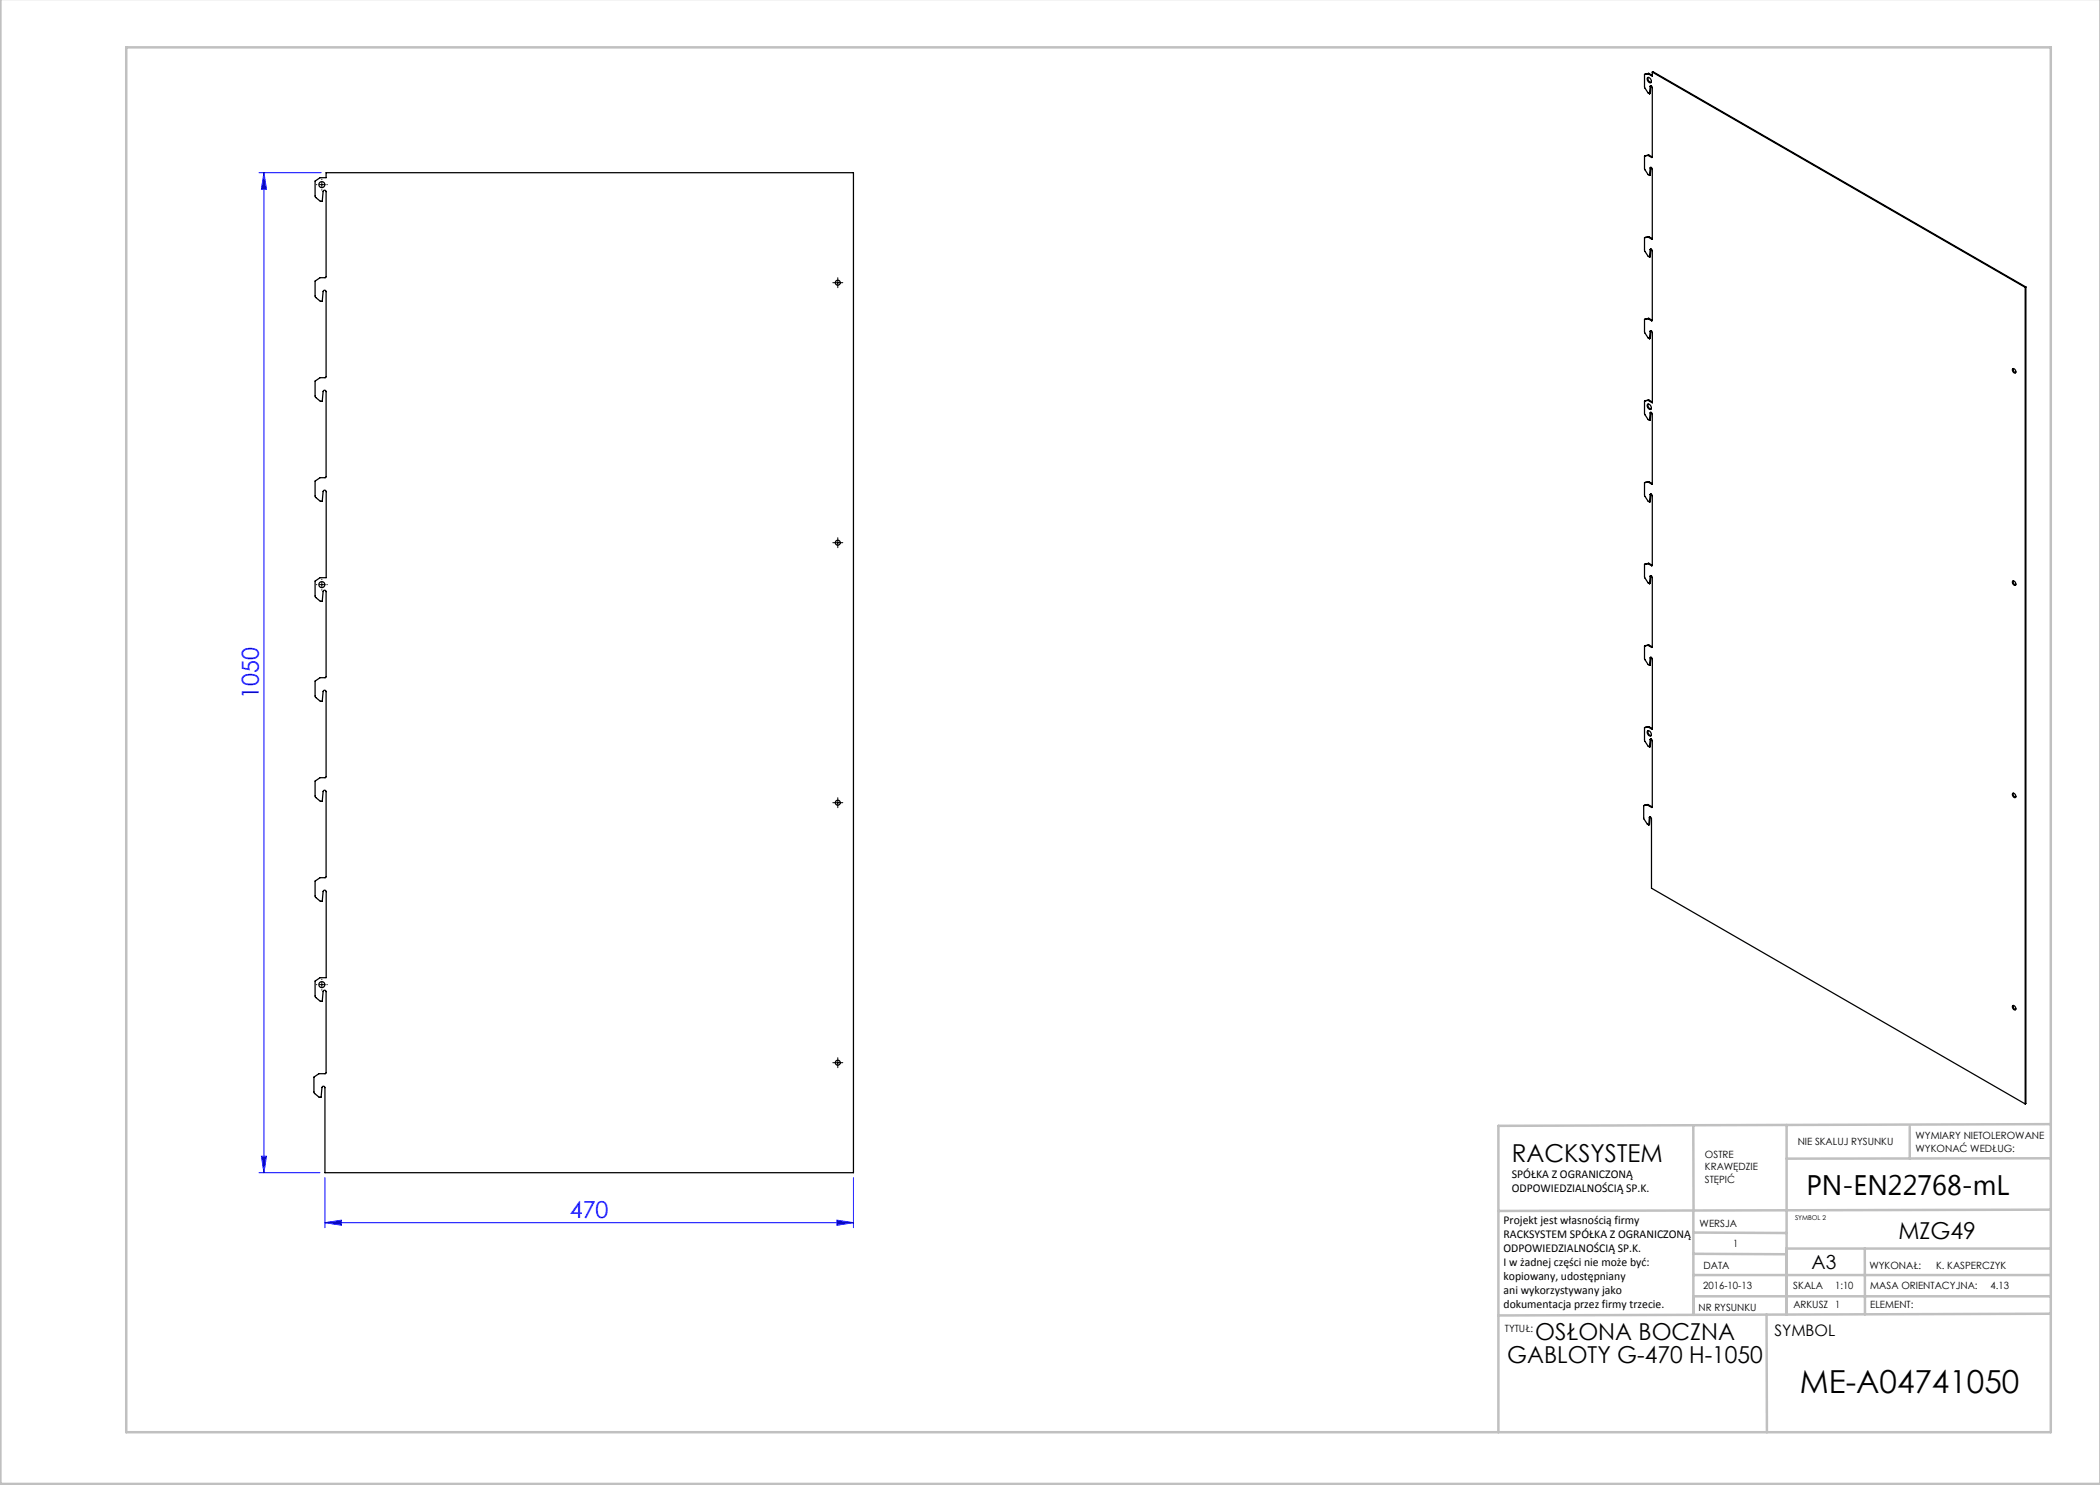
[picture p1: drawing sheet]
<svg xmlns="http://www.w3.org/2000/svg" width="420mm" height="297mm" viewBox="0 0 420 297" stroke-linecap="round" stroke-linejoin="round" font-family="sans-serif">
<path d="M51.8 34.5h12.4M52.8 34.5l.5 3.3h-1zM52.8 34.5v200M51.8 234.5h12.2M52.3 231.2h1l-.5 3.3zM65 235.5v10M170.7 235.5v10M65 244.5l3.3-.5v1zM65 244.5h105.7M167.4 244l3.3 .5-3.3 .5z" fill="none" stroke="#00f" stroke-width=".2"/>
<g fill="none" stroke="#000" stroke-width=".2" stroke-dasharray="15.2 1.3 1.3 1.3">
<path d="M63.4 36.9h-.1M64.4 35.9v-.1M64.4 37.9v.1M65.4 36.9h.1M167.1 56.5h-.5M167.6 56v-.5M167.6 57v.5M168.1 56.5h.5M63.4 116.9h-.1M64.4 115.9v-.1M64.4 117.9v.1M65.4 116.9h.1"/>
<path d="M167.1 108.5h-.5M167.6 108v-.5M167.6 109v.5M168.1 108.5h.5M167.1 160.5h-.5M167.6 160v-.5M167.6 161v.5M168.1 160.5h.5M63.4 196.9h-.1M64.4 195.9v-.1M64.4 197.9v.1M65.4 196.9h.1"/>
<path d="M167.1 212.5h-.5M167.6 212v-.5M167.6 213v.5M168.1 212.5h.5"/>
</g>
<g fill="none" stroke="#000" stroke-width=".2">
<path d="M63.9 36.9h1M64.4 36.4v1M167.1 56.5h1M167.6 56v1M63.9 116.9h1M64.4 116.4v1M167.1 108.5h1M167.6 108v1M167.1 160.5h1M167.6 160v1M63.9 196.9h1M64.4 196.4v1"/>
<path d="M167.1 212.5h1M167.6 212v1"/>
</g>
<g fill="none" stroke="#c0c0c0" stroke-width=".5">
<path d="M.1 -.1v296.9h419.9M25.2 9.5h385v276.9h-385zM338.7 225.2v16.9M357.3 225v37.9M382 225.4v6.3M410.1 224.8l-110.4 .4v61.2M410.1 231.7h-52.8M338.7 259.3h71.5M338.7 255h71.5M338.7 250.8l18.6 .1M338.7 246.5l18.6 .1M338.7 242.1v20.9"/>
<path d="M373 249.7v13.2M410.1 241.9l-110.4 .3M410.2 249.7h-52.9v13.2M353.3 262.9l.1 23.5M410.2 262.7l-110.5 .4"/>
</g>
<g fill="#00f">
<path d="M65 244.5l3.3-.5v1zM167.4 244l3.3 .5-3.3 .5z"/>
<path d="M52.3 231.2h1l-.5 3.3zM52.8 34.5l.5 3.3h-1z"/>
</g>
<g fill="none" stroke="#000" stroke-width=".25">
<path d="M328.9 14.9v2.5l.7 1.2 .3 .2M329.5 15.5a.63 .63 0 0 1 .7 .4 .63 .63 0 0 1-.1 .7 .75 .75 0 0 1-.6-1.1zM329.6 14.8l-.7 .1M329.6 15.5a.77 .77 0 0 0 .6 1M329.7 14.7l-.1 .1M329.7 14.7l.8 .4M329.7 14.7l-.8 .2M330 17.3a.25 .25 0 0 1 .4-.1 .25 .25 0 0 1 .1 .3v13.9M330 17.3l-.1 1.5M330.2 17.2l-.2 .1M330.2 17.2l-.1 1.5-.2 .1M330.2 17.1v.1"/>
<path d="M330.5 14.4v.8l-.9-.4M330.5 14.4l74.5 43.1M330.5 14.4l.1-.1 74.6 43.1M63 36.2l1-.7h1.2v-1h105.5v200h-105.7v-17a.3 .3 0 0 0-.3-.3 .3 .3 0 0 0-.3 .3l-.2 1.9h-.4l-1-.9v-3.1l1-.7h1.3l.1-.1v-16.3a.3 .3 0 0 0-.3-.3 .3 .3 0 0 0-.3 .3l-.1 1.9h-.4l-1.1-.9v-3.1l1-.7h1.2v-17.2a.31 .31 0 0 0-.3-.3 .31 .31 0 0 0-.3 .3l-.1 1.9h-.4l-1.1-.9v-3.1l1-.7h1.1l.1-.1v-17.1a.3 .3 0 0 0-.3-.3 .3 .3 0 0 0-.3 .3l-.1 1.9h-.4l-1.1-.9v-3.1l1-.7h1.1l.1-.1v-17.1a.3 .3 0 0 0-.3-.3 .3 .3 0 0 0-.3 .3l-.1 1.9h-.4l-1.1-.9v-3.1l1-.7h1.1l.1-.1v-17.1a.3 .3 0 0 0-.3-.3 .3 .3 0 0 0-.3 .3l-.1 1.9h-.4l-1.1-.9v-3.1l1-.7h1.2v-17.2a.31 .31 0 0 0-.3-.3 .31 .31 0 0 0-.3 .3l-.1 1.9h-.4l-1.1-.9v-3.1l1-.7h1.1l.1-.1v-17.1a.3 .3 0 0 0-.3-.3 .3 .3 0 0 0-.3 .3l-.1 1.9h-.4l-1.1-.9v-3.1l1-.7h1.1l.1-.1v-17.1a.3 .3 0 0 0-.3-.3 .3 .3 0 0 0-.3 .3l-.1 1.9h-.4l-1.1-.9v-3.1l1-.7h1.1l.1-.1v-17.1a.3 .3 0 0 0-.3-.3 .3 .3 0 0 0-.3 .3l-.1 1.9h-.4l-1.1-.9zM328.9 31.2v2.6l.7 1.1 .3 .2M329.6 31.1l-.7 .1M329.6 31.1l.7 .4M329.7 31l-.1 .1M329.7 31l.8 .4M329.7 31l-.8 .2M330 33.6a.25 .25 0 0 1 .4-.1 .25 .25 0 0 1 .1 .4v13.8M330 33.6l-.1 1.5"/>
<path d="M330.2 33.5l-.2 .1M330.2 33.5l-.1 1.5-.2 .1M330.2 33.5h.1M330.5 31.4l-.2 .1M328.9 47.6v2.5l.7 1.2 .3 .1M329.6 47.4l-.7 .2M329.6 47.4l.7 .4M329.7 47.3l-.1 .1M329.7 47.3l.8 .4M329.7 47.3l-.8 .3M330 49.9a.25 .25 0 0 1 .4 0 .25 .25 0 0 1 .1 .3v13.9M330 49.9l-.1 1.5"/>
<path d="M330.2 49.8l-.2 .1M330.2 49.8l-.1 1.5-.2 .1M330.2 49.8h.1M330.5 47.7l-.2 .1M405 57.5v163.3M405.2 57.4l-.2 .1M405.2 57.4v163.3l-.2 .1M328.9 63.9v2.5l.7 1.2 .3 .2M329.6 63.7l-.7 .2M329.6 63.7l.7 .5M329.7 63.7h-.1M329.7 63.7l.8 .4"/>
<path d="M329.7 63.7l-.8 .2M329.7 80l-.1 .1M329.7 80l.8 .4M329.7 80l-.8 .2M330 66.3a.26 .26 0 0 1 .4-.1 .26 .26 0 0 1 .1 .3v14.1l-.9-.5M330 66.3l-.1 1.5M330.2 66.2l-.2 .1M330.2 66.2l-.1 1.5-.2 .1M330.2 66.1v.1M330.5 64.1l-.2 .1M402.6 73.7a.51 .51 0 0 1 .5 .3 .51 .51 0 0 1-.1 .6l-.4-.3-.1-.3zM402.7 73.7a.66 .66 0 0 0 .4 .8"/>
<path d="M328.9 96.5v2.6l.7 1.2 .3 .1M328.9 80.2v2.6l.7 1.1 .3 .2M329.5 80.8a.63 .63 0 0 1 .7 .4 .63 .63 0 0 1-.1 .7 .75 .75 0 0 1-.6-1.1zM329.6 96.4l-.7 .1M329.6 96.4l.7 .4M329.6 80.1l-.7 .1M329.6 80.8a.77 .77 0 0 0 .6 1M329.7 96.3l-.1 .1M329.7 96.3l.8 .4M329.7 96.3l-.8 .2M330 98.9a.25 .25 0 0 1 .4 0 .25 .25 0 0 1 .1 .3v13.9M330 82.6a.25 .25 0 0 1 .4-.1 .25 .25 0 0 1 .1 .4v13.8"/>
<path d="M330 98.9l-.1 1.5M330 82.6l-.1 1.5M330.2 82.5l-.2 .1M330.2 82.5l-.1 1.5-.2 .1M330.2 98.8l-.2 .1M330.2 98.8l-.1 1.5-.2 .1M330.2 82.5h.1M330.2 98.8h.1M330.5 96.7l-.2 .1M328.9 112.9v2.5l.7 1.2 .3 .2M329.6 112.7l-.7 .2M329.6 112.7l.7 .4"/>
<path d="M329.7 112.7h-.1M329.7 112.7l.8 .4M329.7 112.7l-.8 .2M330 115.2a.25 .25 0 0 1 .4 0 .25 .25 0 0 1 .1 .3v13.9M330 115.2l-.1 1.6M330.2 115.2h-.2M330.2 115.2l-.1 1.5-.2 .1M330.2 115.1v.1M330.5 113.1h-.2M402.6 116.2a.51 .51 0 0 1 .5 .3 .51 .51 0 0 1-.1 .6l-.4-.3-.1-.4zM402.7 116.2a.66 .66 0 0 0 .4 .8M328.9 129.2v2.6l.7 1.1 .3 .2"/>
<path d="M329.6 129.1l-.7 .1M329.6 129.1l.7 .4M329.7 129l-.1 .1M329.7 129l.8 .4M329.7 129l-.8 .2M330 131.6a.26 .26 0 0 1 .4-.1 .26 .26 0 0 1 .1 .4v14l-.9-.5M330 131.6l-.1 1.5M330.2 131.5l-.2 .1M330.2 131.5l-.1 1.5-.2 .1M330.2 131.4v.1M330.5 129.4l-.2 .1M328.9 145.5v2.6l.7 1.1 .3 .2"/>
<path d="M329.5 146.2a.63 .63 0 0 1 .7 .3 .63 .63 0 0 1-.1 .7 .75 .75 0 0 1-.6-1zM329.6 145.4l-.7 .1M329.6 146.1a.77 .77 0 0 0 .6 1M329.7 145.3l-.1 .1M329.7 145.3l.8 .4M329.7 145.3l-.8 .2M330 147.9a.25 .25 0 0 1 .4-.1 .25 .25 0 0 1 .1 .4v13.2M330 147.9l-.1 1.5M330.2 147.8l-.2 .1M330.2 147.8l-.1 1.5-.2 .1M330.2 147.8h.1M402.6 158.7a.51 .51 0 0 1 .5 .3 .51 .51 0 0 1-.1 .5l-.4-.3-.1-.3z"/>
<path d="M402.7 158.6a.66 .66 0 0 0 .4 .9M328.7 161.1l.1 2.6 .7 1.1 .3 .2M329.4 161l-.7 .1M329.4 161l.9 .5M329.6 160.9l-.2 .1M329.6 160.9l.9 .5M329.6 160.9l-.9 .2M329.9 163.5a.25 .25 0 0 1 .3-.1 .25 .25 0 0 1 .1 .4v13.8l74.7 43.2M329.9 163.5l-.1 1.5M330 163.4l-.1 .1M330 163.4l-.1 1.5-.1 .1M330 163.4h.1"/>
<path d="M330.5 161.4l-.2 .1M402.6 201.1a.51 .51 0 0 1 .5 .3 .51 .51 0 0 1-.1 .6l-.4-.3-.1-.4zM402.7 201.1a.66 .66 0 0 0 .4 .8"/>
<circle cx="64.4" cy="36.9" r=".6"/>
<circle cx="167.6" cy="56.5" r=".5"/>
<circle cx="64.4" cy="116.9" r=".6"/>
<circle cx="167.6" cy="108.5" r=".5"/>
<circle cx="167.6" cy="160.5" r=".5"/>
<circle cx="64.4" cy="196.9" r=".6"/>
<circle cx="167.6" cy="212.5" r=".5"/>
</g>
<text font-size="6.3" x="360" y="278.5">ME-A04741050</text>
<text font-size="5.6" x="361.3" y="239.1">PN-EN22768-mL</text>
<text font-size="4.9" x="302.4" y="232.4">RACKSYSTEM</text>
<g font-size="4.7" fill="#00f">
<text x="51.8" y="139.7" transform="rotate(-90 51.8 139.7)">1050</text>
<text x="114" y="243.5">470</text>
</g>
<g font-size="4.7">
<text x="379.7" y="247.8">MZG49</text>
<text x="307" y="268.1">OSŁONA BOCZNA</text>
<text x="301.4" y="272.6">GABLOTY G-470 H-1050</text>
</g>
<text font-size="3.9" x="362.3" y="253.8">A3</text>
<text font-size="3.2" x="354.9" y="267.2">SYMBOL</text>
<g font-size="2.4">
<text x="302.4" y="235.6">SPÓŁKA Z OGRANICZONĄ</text>
<text x="302.4" y="238.4">ODPOWIEDZIALNOŚCIĄ SP.K.</text>
<text x="300.7" y="244.7">Projekt jest własnością firmy</text>
<text x="300.7" y="247.5">RACKSYSTEM SPÓŁKA Z OGRANICZONĄ</text>
<text x="300.7" y="250.3">ODPOWIEDZIALNOŚCIĄ SP.K.</text>
<text x="300.7" y="253.1">I w żadnej części nie może być:</text>
<text x="300.7" y="256">kopiowany, udostępniany</text>
<text x="300.7" y="258.8">ani wykorzystywany jako</text>
<text x="300.7" y="261.6">dokumentacja przez firmy trzecie.</text>
</g>
<g font-size="2">
<text x="383.1" y="227.9">WYMIARY NIETOLEROWANE</text>
<text x="341" y="231.6">OSTRE</text>
<text x="359.5" y="228.9">NIE SKALUJ RYSUNKU</text>
<text x="383.1" y="230.4">WYKONAĆ WEDŁUG:</text>
<text x="341" y="234.1">KRAWĘDZIE</text>
<text x="341" y="236.6">STĘPIĆ</text>
<text x="339.9" y="245.4">WERSJA</text>
<text x="346.6" y="249.5">1</text>
<text x="340.6" y="257.7">2016-10-13</text>
<text x="340.7" y="253.8">DATA</text>
<text x="358.7" y="257.7">SKALA</text>
<text x="367" y="257.7">1:10</text>
<text x="373.9" y="253.8">WYKONAŁ:</text>
<text x="374.1" y="257.7">MASA ORIENTACYJNA:</text>
<text x="387.2" y="253.8">K. KASPERCZYK</text>
<text x="398.1" y="257.7">4.13</text>
<text x="339.7" y="262.3">NR RYSUNKU</text>
<text x="358.7" y="261.7">ARKUSZ 1</text>
<text x="374.1" y="261.7">ELEMENT:</text>
<text x="301" y="266.4">TYTUŁ:</text>
</g>
<text font-size="1.3" x="359" y="244">SYMBOL 2</text>
</svg>
